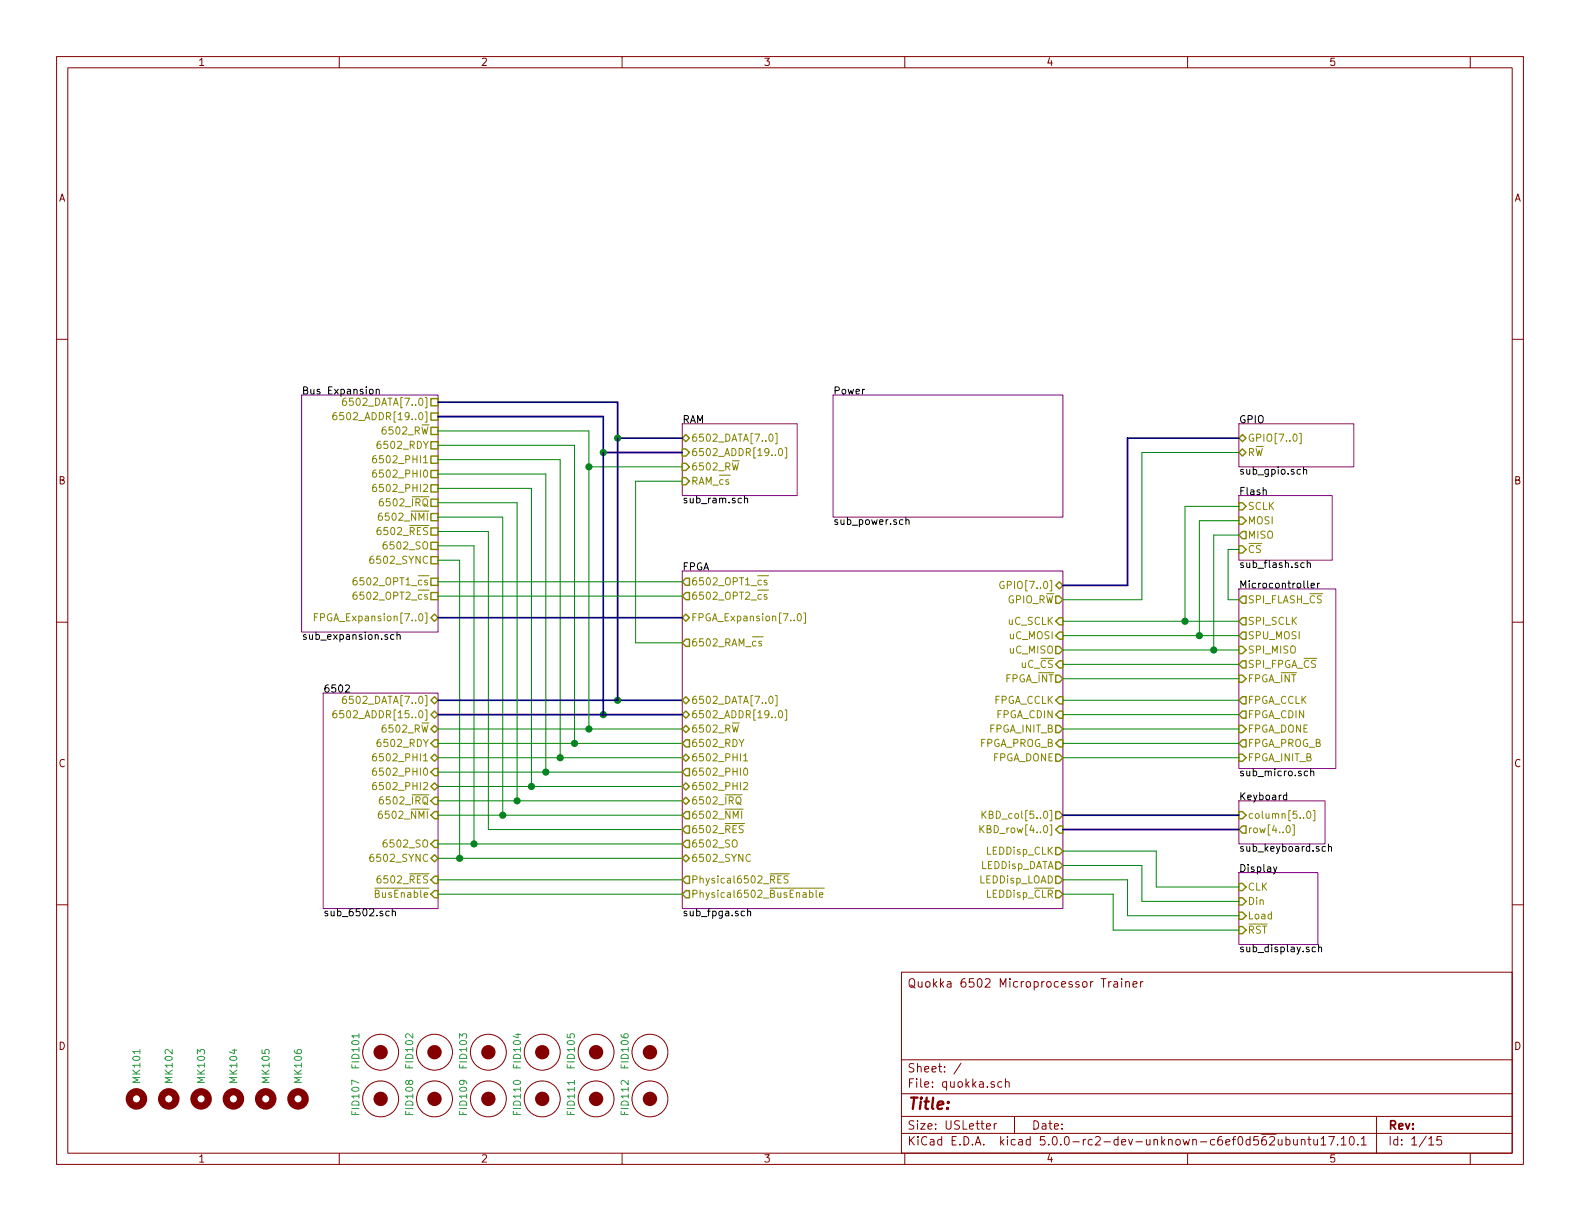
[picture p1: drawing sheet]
EESchema Schematic File Version 4
LIBS:quokka-cache
EELAYER 26 0
EELAYER END
$Descr USLetter 11000 8500
encoding utf-8
Sheet 1 15
Title ""
Date ""
Rev ""
Comp ""
Comment1 ""
Comment2 ""
Comment3 ""
Comment4 "Quokka 6502 Microprocessor Trainer"
$EndDescr
$Sheet
S 5800 2750 1600 850 
U 5A9C14CE
F0 "Power" 50
F1 "sub_power.sch" 50
$EndSheet
$Sheet
S 8625 4100 675  1250
U 5A9C14E5
F0 "Microcontroller" 50
F1 "sub_micro.sch" 50
F2 "FPGA_~INT" I L 8625 4725 50 
F3 "FPGA_CCLK" O L 8625 4875 50 
F4 "FPGA_CDIN" O L 8625 4975 50 
F5 "FPGA_DONE" I L 8625 5075 50 
F6 "FPGA_PROG_B" O L 8625 5175 50 
F7 "FPGA_INIT_B" I L 8625 5275 50 
F8 "SPI_SCLK" O L 8625 4325 50 
F9 "SPU_MOSI" O L 8625 4425 50 
F10 "SPI_MISO" I L 8625 4525 50 
F11 "SPI_FPGA_~CS" O L 8625 4625 50 
F12 "SPI_FLASH_~CS" O L 8625 4175 50 
$EndSheet
$Sheet
S 8625 2950 800  300 
U 5A9C14FD
F0 "GPIO" 50
F1 "sub_gpio.sch" 50
F2 "R~W" B L 8625 3150 50 
F3 "GPIO[7..0]" B L 8625 3050 50 
$EndSheet
$Sheet
S 8625 6075 550  500 
U 5A9C150A
F0 "Display" 50
F1 "sub_display.sch" 50
F2 "CLK" I L 8625 6175 50 
F3 "~RST" I L 8625 6475 50 
F4 "Load" I L 8625 6375 50 
F5 "Din" I L 8625 6275 50 
$EndSheet
$Sheet
S 8625 5575 600  300 
U 5A9C1519
F0 "Keyboard" 50
F1 "sub_keyboard.sch" 50
F2 "column[5..0]" I L 8625 5675 50 
F3 "row[4..0]" O L 8625 5775 50 
$EndSheet
$Sheet
S 2100 2750 950  1650
U 5AA38978
F0 "Bus Expansion" 50
F1 "sub_expansion.sch" 50
F2 "6502_DATA[7..0]" U R 3050 2800 50 
F3 "6502_ADDR[19..0]" U R 3050 2900 50 
F4 "6502_R~W" U R 3050 3000 50 
F5 "6502_RDY" U R 3050 3100 50 
F6 "6502_PHI1" U R 3050 3200 50 
F7 "6502_PHI0" U R 3050 3300 50 
F8 "6502_PHI2" U R 3050 3400 50 
F9 "6502_~IRQ" U R 3050 3500 50 
F10 "6502_~NMI" U R 3050 3600 50 
F11 "6502_~RES" U R 3050 3700 50 
F12 "6502_SO" U R 3050 3800 50 
F13 "6502_OPT1_~cs" U R 3050 4050 50 
F14 "6502_OPT2_~cs" U R 3050 4150 50 
F15 "6502_SYNC" U R 3050 3900 50 
F16 "FPGA_Expansion[7..0]" B R 3050 4300 50 
$EndSheet
$Sheet
S 4750 2950 800  500 
U 5AA3897D
F0 "RAM" 50
F1 "sub_ram.sch" 50
F2 "6502_DATA[7..0]" T L 4750 3050 50 
F3 "6502_ADDR[19..0]" I L 4750 3150 50 
F4 "6502_R~W" I L 4750 3250 50 
F5 "RAM_~cs" I L 4750 3350 50 
$EndSheet
$Sheet
S 2250 4825 800  1500
U 5A9C14D9
F0 "6502" 50
F1 "sub_6502.sch" 50
F2 "6502_DATA[7..0]" T R 3050 4875 50 
F3 "6502_ADDR[15..0]" T R 3050 4975 50 
F4 "6502_R~W" T R 3050 5075 50 
F5 "6502_RDY" I R 3050 5175 50 
F6 "6502_PHI1" T R 3050 5275 50 
F7 "6502_PHI0" I R 3050 5375 50 
F8 "6502_PHI2" T R 3050 5475 50 
F9 "6502_~IRQ" I R 3050 5575 50 
F10 "6502_~NMI" I R 3050 5675 50 
F11 "6502_~RES" I R 3050 6125 50 
F12 "6502_SO" I R 3050 5875 50 
F13 "~BusEnable" I R 3050 6225 50 
F14 "6502_SYNC" T R 3050 5975 50 
$EndSheet
Wire Bus Line
	4750 4875 4300 4875
Wire Wire Line
	4750 5075 4100 5075
Wire Wire Line
	3050 5175 4000 5175
Wire Wire Line
	4750 5275 3900 5275
Wire Wire Line
	3050 5375 3800 5375
Wire Wire Line
	4750 5475 3700 5475
Wire Wire Line
	3050 5575 3600 5575
Wire Wire Line
	4750 5675 3500 5675
Wire Wire Line
	4750 5875 3300 5875
Wire Wire Line
	3050 5975 3200 5975
Wire Wire Line
	3050 3900 3200 3900
Wire Wire Line
	3200 3900 3200 5975
Connection ~ 3200 5975
Wire Wire Line
	3200 5975 4750 5975
Connection ~ 3300 5875
Wire Wire Line
	3300 5875 3050 5875
Wire Wire Line
	3300 3800 3050 3800
Wire Wire Line
	3300 3800 3300 5875
Wire Wire Line
	3050 3700 3400 3700
Wire Wire Line
	3400 3700 3400 5775
Wire Wire Line
	3400 5775 4750 5775
Wire Wire Line
	3050 3600 3500 3600
Wire Wire Line
	3500 3600 3500 5675
Connection ~ 3500 5675
Wire Wire Line
	3500 5675 3050 5675
Connection ~ 3600 5575
Wire Wire Line
	3600 5575 4750 5575
Wire Wire Line
	3700 5475 3700 3400
Connection ~ 3700 5475
Wire Wire Line
	3700 5475 3050 5475
Connection ~ 3800 5375
Wire Wire Line
	3800 5375 4750 5375
Wire Wire Line
	3900 5275 3900 3200
Connection ~ 3900 5275
Wire Wire Line
	3900 5275 3050 5275
Wire Wire Line
	3050 3100 4000 3100
Wire Wire Line
	4000 3100 4000 5175
Connection ~ 4000 5175
Wire Wire Line
	4000 5175 4750 5175
Wire Wire Line
	4100 3000 3050 3000
Connection ~ 4100 5075
Wire Wire Line
	4100 5075 3050 5075
Wire Bus Line
	4200 2900 3050 2900
Wire Bus Line
	3050 2800 4300 2800
Connection ~ 4300 4875
Wire Bus Line
	4300 4875 3050 4875
Wire Wire Line
	3050 6125 4750 6125
Wire Wire Line
	3050 6225 4750 6225
$Sheet
S 4750 3975 2650 2350
U 5A9C14F1
F0 "FPGA" 50
F1 "sub_fpga.sch" 50
F2 "KBD_col[5..0]" O R 7400 5675 50 
F3 "KBD_row[4..0]" I R 7400 5775 50 
F4 "6502_DATA[7..0]" T L 4750 4875 50 
F5 "6502_ADDR[19..0]" B L 4750 4975 50 
F6 "6502_RAM_~cs" O L 4750 4475 50 
F7 "6502_OPT1_~cs" O L 4750 4050 50 
F8 "6502_OPT2_~cs" O L 4750 4150 50 
F9 "FPGA_Expansion[7..0]" B L 4750 4300 50 
F10 "6502_R~W" B L 4750 5075 50 
F11 "6502_RDY" O L 4750 5175 50 
F12 "6502_PHI1" B L 4750 5275 50 
F13 "6502_PHI0" O L 4750 5375 50 
F14 "6502_PHI2" B L 4750 5475 50 
F15 "6502_~IRQ" B L 4750 5575 50 
F16 "6502_~NMI" O L 4750 5675 50 
F17 "Physical6502_~RES" O L 4750 6125 50 
F18 "6502_SO" O L 4750 5875 50 
F19 "6502_SYNC" B L 4750 5975 50 
F20 "6502_~RES" O L 4750 5775 50 
F21 "Physical6502_~BusEnable" O L 4750 6225 50 
F22 "uC_SCLK" I R 7400 4325 50 
F23 "uC_MOSI" I R 7400 4425 50 
F24 "uC_MISO" O R 7400 4525 50 
F25 "uC_~CS" I R 7400 4625 50 
F26 "FPGA_~INT" O R 7400 4725 50 
F27 "FPGA_CCLK" I R 7400 4875 50 
F28 "FPGA_CDIN" I R 7400 4975 50 
F29 "FPGA_INIT_B" O R 7400 5075 50 
F30 "FPGA_DONE" O R 7400 5275 50 
F31 "FPGA_PROG_B" I R 7400 5175 50 
F32 "GPIO[7..0]" B R 7400 4075 50 
F33 "GPIO_R~W" O R 7400 4175 50 
F34 "LEDDisp_CLK" O R 7400 5925 50 
F35 "LEDDisp_DATA" O R 7400 6025 50 
F36 "LEDDisp_LOAD" O R 7400 6125 50 
F37 "LEDDisp_~CLR" O R 7400 6225 50 
$EndSheet
Wire Wire Line
	8625 4325 8250 4325
Wire Wire Line
	7400 4425 8350 4425
Wire Wire Line
	7400 4625 8625 4625
Wire Wire Line
	8625 4725 7400 4725
Wire Wire Line
	7400 4875 8625 4875
Wire Wire Line
	8625 4975 7400 4975
Wire Bus Line
	7400 5675 8625 5675
Wire Bus Line
	7400 5775 8625 5775
Wire Wire Line
	8625 6175 8050 6175
Wire Wire Line
	8050 6175 8050 5925
Wire Wire Line
	8050 5925 7400 5925
Wire Wire Line
	7400 6025 7950 6025
Wire Wire Line
	7950 6025 7950 6275
Wire Wire Line
	7950 6275 8625 6275
Wire Wire Line
	8625 6375 7850 6375
Wire Wire Line
	7850 6375 7850 6125
Wire Wire Line
	7850 6125 7400 6125
Wire Wire Line
	7400 6225 7750 6225
Wire Wire Line
	7750 6225 7750 6475
Wire Wire Line
	7750 6475 8625 6475
Wire Wire Line
	8625 5075 7400 5075
Wire Wire Line
	7400 5175 8625 5175
Wire Wire Line
	8625 5275 7400 5275
Wire Bus Line
	4300 2800 4300 3050
Wire Bus Line
	4200 2900 4200 3150
Wire Wire Line
	4100 3000 4100 3250
Wire Bus Line
	7400 4075 7850 4075
Wire Bus Line
	7850 4075 7850 3050
Wire Bus Line
	7850 3050 8625 3050
Wire Wire Line
	8625 3150 7950 3150
Wire Wire Line
	7950 3150 7950 4175
Wire Wire Line
	7950 4175 7400 4175
Wire Wire Line
	3050 3300 3800 3300
Wire Wire Line
	3800 3300 3800 5375
Wire Wire Line
	3050 3500 3600 3500
Wire Wire Line
	3600 3500 3600 5575
Wire Wire Line
	3050 3200 3900 3200
Wire Wire Line
	3050 3400 3700 3400
Connection ~ 4200 4975
Wire Bus Line
	4200 4975 4750 4975
Wire Bus Line
	3050 4975 4200 4975
Wire Wire Line
	4750 3250 4100 3250
Connection ~ 4100 3250
Wire Wire Line
	4100 3250 4100 5075
Wire Bus Line
	4750 3150 4200 3150
Connection ~ 4200 3150
Wire Bus Line
	4200 3150 4200 4975
Wire Bus Line
	4750 3050 4300 3050
Connection ~ 4300 3050
Wire Bus Line
	4300 3050 4300 4875
Wire Wire Line
	4425 4475 4425 3350
Wire Wire Line
	4425 4475 4750 4475
Wire Wire Line
	4425 3350 4750 3350
Wire Bus Line
	3050 4300 4750 4300
Wire Wire Line
	3050 4150 4750 4150
Wire Wire Line
	3050 4050 4750 4050
$Sheet
S 8625 3450 650  450 
U 5AAED127
F0 "Flash" 50
F1 "sub_flash.sch" 50
F2 "SCLK" I L 8625 3525 50 
F3 "MOSI" I L 8625 3625 50 
F4 "MISO" O L 8625 3725 50 
F5 "~CS" I L 8625 3825 50 
$EndSheet
Wire Wire Line
	8625 4175 8550 4175
Wire Wire Line
	8550 4175 8550 3825
Wire Wire Line
	8550 3825 8625 3825
Wire Wire Line
	8450 3725 8450 4525
Wire Wire Line
	8350 3625 8350 4425
Wire Wire Line
	8625 3525 8250 3525
Wire Wire Line
	8250 3525 8250 4325
Connection ~ 8250 4325
Wire Wire Line
	8250 4325 7400 4325
Connection ~ 8350 4425
Wire Wire Line
	8350 4425 8625 4425
Connection ~ 8450 4525
Wire Wire Line
	8450 4525 7400 4525
Wire Wire Line
	8450 4525 8625 4525
Wire Wire Line
	8450 3725 8625 3725
Wire Wire Line
	8350 3625 8625 3625
$Comp
L Mechanical:Mounting_Hole MK101
U 1 1
P 950 7650
F 0 "MK101" V 950 7750 50  0000 L CNN
F 1 "Mounting_Hole" H 1050 7605 50  0001 L CNN
F 2 "MountingHole:MountingHole_4.5mm" H 950 7650 50  0001 C CNN
F 3 "" H 950 7650 50  0001 C CNN
	1    950  7650
	1    0    0    -1  
$EndComp
$Comp
L Mechanical:Mounting_Hole MK102
U 1 1
P 1175 7650
F 0 "MK102" V 1175 7750 50  0000 L CNN
F 1 "Mounting_Hole" H 1275 7605 50  0001 L CNN
F 2 "MountingHole:MountingHole_4.5mm" H 1175 7650 50  0001 C CNN
F 3 "" H 1175 7650 50  0001 C CNN
	1    1175 7650
	1    0    0    -1  
$EndComp
$Comp
L Mechanical:Mounting_Hole MK104
U 1 1
P 1625 7650
F 0 "MK104" V 1625 7750 50  0000 L CNN
F 1 "Mounting_Hole" H 1725 7605 50  0001 L CNN
F 2 "MountingHole:MountingHole_4.5mm" H 1625 7650 50  0001 C CNN
F 3 "" H 1625 7650 50  0001 C CNN
	1    1625 7650
	1    0    0    -1  
$EndComp
$Comp
L Mechanical:Mounting_Hole MK103
U 1 1
P 1400 7650
F 0 "MK103" V 1400 7750 50  0000 L CNN
F 1 "Mounting_Hole" H 1500 7605 50  0001 L CNN
F 2 "MountingHole:MountingHole_4.5mm" H 1400 7650 50  0001 C CNN
F 3 "" H 1400 7650 50  0001 C CNN
	1    1400 7650
	1    0    0    -1  
$EndComp
$Comp
L Mechanical:Mounting_Hole MK106
U 1 1
P 2075 7650
F 0 "MK106" V 2075 7750 50  0000 L CNN
F 1 "Mounting_Hole" H 2175 7605 50  0001 L CNN
F 2 "MountingHole:MountingHole_4.5mm" H 2075 7650 50  0001 C CNN
F 3 "" H 2075 7650 50  0001 C CNN
	1    2075 7650
	1    0    0    -1  
$EndComp
$Comp
L Mechanical:Mounting_Hole MK105
U 1 1
P 1850 7650
F 0 "MK105" V 1850 7750 50  0000 L CNN
F 1 "Mounting_Hole" H 1950 7605 50  0001 L CNN
F 2 "MountingHole:MountingHole_4.5mm" H 1850 7650 50  0001 C CNN
F 3 "" H 1850 7650 50  0001 C CNN
	1    1850 7650
	1    0    0    -1  
$EndComp
$Comp
L quokka:Fiducial FID101
U 1 1
P 2650 7325
F 0 "FID101" V 2475 7200 50  0000 L CNN
F 1 "Fiducial" H 2650 7450 50  0001 C CNN
F 2 "Fiducial:Fiducial_1mm_Dia_2.54mm_Outer_CopperTop" H 2650 7325 50  0001 C CNN
F 3 "" H 2650 7325 50  0001 C CNN
	1    2650 7325
	1    0    0    -1  
$EndComp
$Comp
L quokka:Fiducial FID102
U 1 1
P 3025 7325
F 0 "FID102" V 2850 7200 50  0000 L CNN
F 1 "Fiducial" H 3025 7450 50  0001 C CNN
F 2 "Fiducial:Fiducial_1mm_Dia_2.54mm_Outer_CopperTop" H 3025 7325 50  0001 C CNN
F 3 "" H 3025 7325 50  0001 C CNN
	1    3025 7325
	1    0    0    -1  
$EndComp
$Comp
L quokka:Fiducial FID103
U 1 1
P 3400 7325
F 0 "FID103" V 3225 7200 50  0000 L CNN
F 1 "Fiducial" H 3400 7450 50  0001 C CNN
F 2 "Fiducial:Fiducial_1mm_Dia_2.54mm_Outer_CopperTop" H 3400 7325 50  0001 C CNN
F 3 "" H 3400 7325 50  0001 C CNN
	1    3400 7325
	1    0    0    -1  
$EndComp
$Comp
L quokka:Fiducial FID104
U 1 1
P 3775 7325
F 0 "FID104" V 3600 7200 50  0000 L CNN
F 1 "Fiducial" H 3775 7450 50  0001 C CNN
F 2 "Fiducial:Fiducial_1mm_Dia_2.54mm_Outer_CopperBottom" H 3775 7325 50  0001 C CNN
F 3 "" H 3775 7325 50  0001 C CNN
	1    3775 7325
	1    0    0    -1  
$EndComp
$Comp
L quokka:Fiducial FID105
U 1 1
P 4150 7325
F 0 "FID105" V 3975 7200 50  0000 L CNN
F 1 "Fiducial" H 4150 7450 50  0001 C CNN
F 2 "Fiducial:Fiducial_1mm_Dia_2.54mm_Outer_CopperBottom" H 4150 7325 50  0001 C CNN
F 3 "" H 4150 7325 50  0001 C CNN
	1    4150 7325
	1    0    0    -1  
$EndComp
$Comp
L quokka:Fiducial FID106
U 1 1
P 4525 7325
F 0 "FID106" V 4350 7200 50  0000 L CNN
F 1 "Fiducial" H 4525 7450 50  0001 C CNN
F 2 "Fiducial:Fiducial_1mm_Dia_2.54mm_Outer_CopperBottom" H 4525 7325 50  0001 C CNN
F 3 "" H 4525 7325 50  0001 C CNN
	1    4525 7325
	1    0    0    -1  
$EndComp
$Comp
L quokka:Fiducial FID107
U 1 1
P 2650 7650
F 0 "FID107" V 2475 7525 50  0000 L CNN
F 1 "Fiducial" H 2650 7775 50  0001 C CNN
F 2 "Fiducial:Fiducial_1mm_Dia_2.54mm_Outer_CopperTop" H 2650 7650 50  0001 C CNN
F 3 "" H 2650 7650 50  0001 C CNN
	1    2650 7650
	1    0    0    -1  
$EndComp
$Comp
L quokka:Fiducial FID108
U 1 1
P 3025 7650
F 0 "FID108" V 2850 7525 50  0000 L CNN
F 1 "Fiducial" H 3025 7775 50  0001 C CNN
F 2 "Fiducial:Fiducial_1mm_Dia_2.54mm_Outer_CopperTop" H 3025 7650 50  0001 C CNN
F 3 "" H 3025 7650 50  0001 C CNN
	1    3025 7650
	1    0    0    -1  
$EndComp
$Comp
L quokka:Fiducial FID109
U 1 1
P 3400 7650
F 0 "FID109" V 3225 7525 50  0000 L CNN
F 1 "Fiducial" H 3400 7775 50  0001 C CNN
F 2 "Fiducial:Fiducial_1mm_Dia_2.54mm_Outer_CopperTop" H 3400 7650 50  0001 C CNN
F 3 "" H 3400 7650 50  0001 C CNN
	1    3400 7650
	1    0    0    -1  
$EndComp
$Comp
L quokka:Fiducial FID110
U 1 1
P 3775 7650
F 0 "FID110" V 3600 7525 50  0000 L CNN
F 1 "Fiducial" H 3775 7775 50  0001 C CNN
F 2 "Fiducial:Fiducial_1mm_Dia_2.54mm_Outer_CopperTop" H 3775 7650 50  0001 C CNN
F 3 "" H 3775 7650 50  0001 C CNN
	1    3775 7650
	1    0    0    -1  
$EndComp
$Comp
L quokka:Fiducial FID111
U 1 1
P 4150 7650
F 0 "FID111" V 3975 7525 50  0000 L CNN
F 1 "Fiducial" H 4150 7775 50  0001 C CNN
F 2 "Fiducial:Fiducial_1mm_Dia_2.54mm_Outer_CopperTop" H 4150 7650 50  0001 C CNN
F 3 "" H 4150 7650 50  0001 C CNN
	1    4150 7650
	1    0    0    -1  
$EndComp
$Comp
L quokka:Fiducial FID112
U 1 1
P 4525 7650
F 0 "FID112" V 4350 7525 50  0000 L CNN
F 1 "Fiducial" H 4525 7775 50  0001 C CNN
F 2 "Fiducial:Fiducial_1mm_Dia_2.54mm_Outer_CopperTop" H 4525 7650 50  0001 C CNN
F 3 "" H 4525 7650 50  0001 C CNN
	1    4525 7650
	1    0    0    -1  
$EndComp
$EndSCHEMATC
